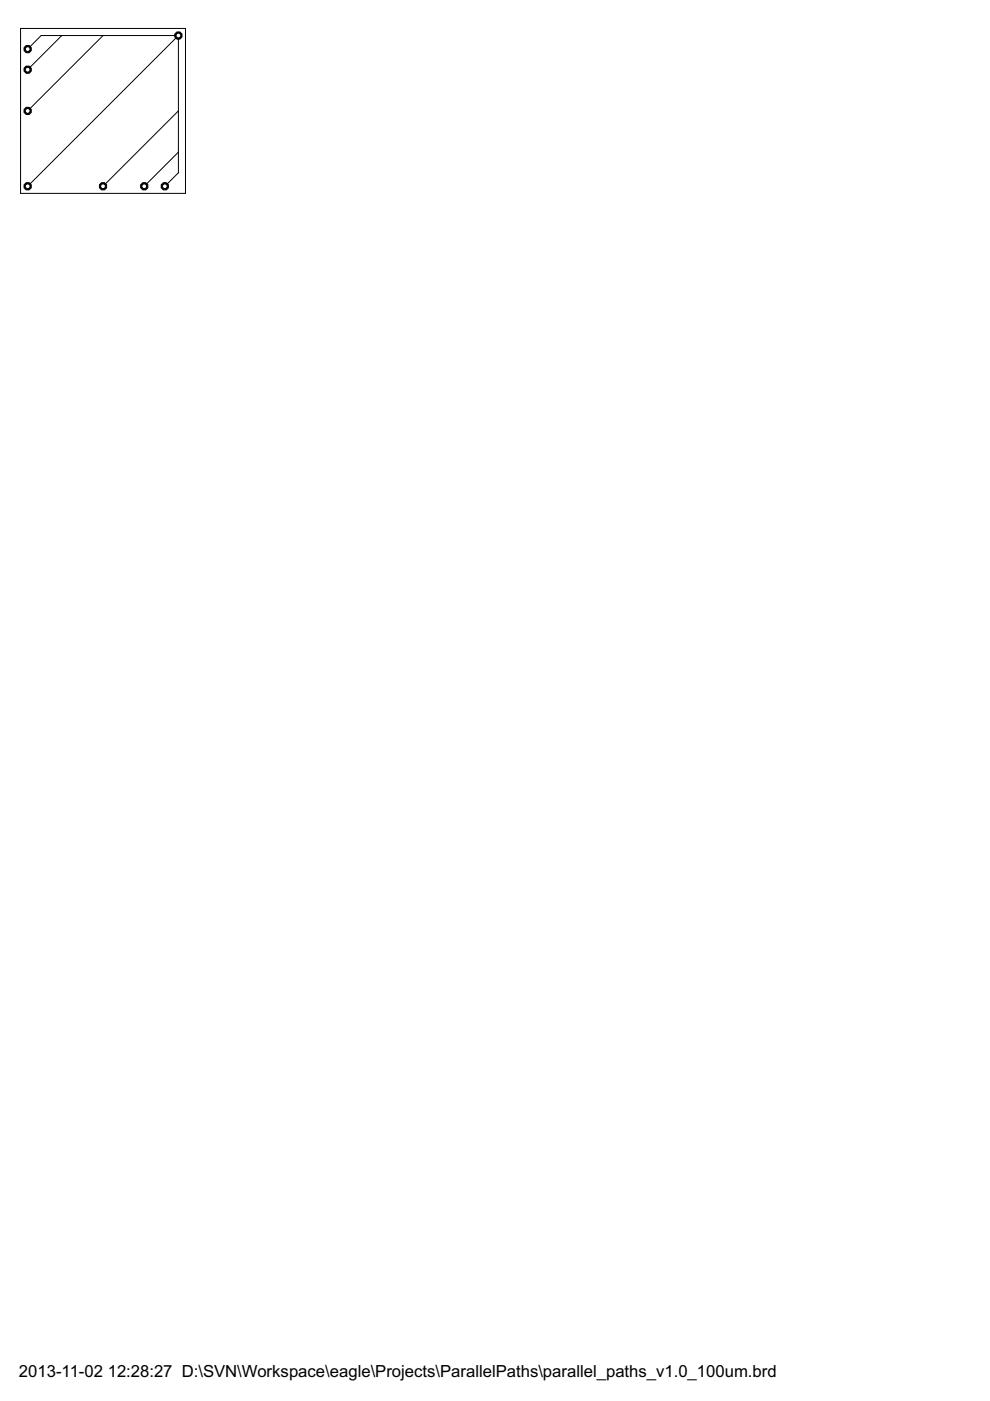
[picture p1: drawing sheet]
<svg xmlns="http://www.w3.org/2000/svg" width="210mm" height="297mm" viewBox="0 0 210 297" stroke-linecap="round" stroke-linejoin="round" font-family="sans-serif">
<path d="M13.1 7.5l-7.2 7.3M21.8 7.5l-15.9 16M37.8 7.5h-29.1l-2.8 2.9M37.8 7.5l-31.9 32M37.8 7.5v29.1l-2.9 2.9M37.8 23.5l-16 16M37.8 32.3l-7.2 7.2" fill="none" stroke="#000" stroke-width=".21"/>
<circle cx="5.9" cy="39.5" r=".83" fill="#000" stroke="#000" stroke-width=".21"/>
<circle cx="5.9" cy="39.5" r=".51" fill="#fff" stroke="#000" stroke-width=".21"/>
<circle cx="5.9" cy="23.5" r=".83" fill="#000" stroke="#000" stroke-width=".21"/>
<circle cx="5.9" cy="23.5" r=".51" fill="#fff" stroke="#000" stroke-width=".21"/>
<circle cx="21.8" cy="39.5" r=".83" fill="#000" stroke="#000" stroke-width=".21"/>
<circle cx="21.8" cy="39.5" r=".51" fill="#fff" stroke="#000" stroke-width=".21"/>
<circle cx="5.9" cy="14.8" r=".83" fill="#000" stroke="#000" stroke-width=".21"/>
<circle cx="5.9" cy="14.8" r=".51" fill="#fff" stroke="#000" stroke-width=".21"/>
<circle cx="30.6" cy="39.5" r=".83" fill="#000" stroke="#000" stroke-width=".21"/>
<circle cx="30.6" cy="39.5" r=".51" fill="#fff" stroke="#000" stroke-width=".21"/>
<circle cx="5.9" cy="10.4" r=".83" fill="#000" stroke="#000" stroke-width=".21"/>
<circle cx="5.9" cy="10.4" r=".51" fill="#fff" stroke="#000" stroke-width=".21"/>
<circle cx="34.9" cy="39.5" r=".83" fill="#000" stroke="#000" stroke-width=".21"/>
<circle cx="34.9" cy="39.5" r=".51" fill="#fff" stroke="#000" stroke-width=".21"/>
<circle cx="37.8" cy="7.5" r=".83" fill="#000" stroke="#000" stroke-width=".21"/>
<circle cx="37.8" cy="7.5" r=".51" fill="#fff" stroke="#000" stroke-width=".21"/>
<path d="M4.4 6h34.9v35h-34.9z" fill="none" stroke="#000" stroke-width=".21"/>
<g font-size="4">
<text x="4" y="292">2013-11-02</text>
<text x="22.8" y="292">12:28:27 D:\SVN\Workspace\eagle\Projects\ParallelPaths\parallel_paths_v1.0_100um.brd</text>
</g>
</svg>
